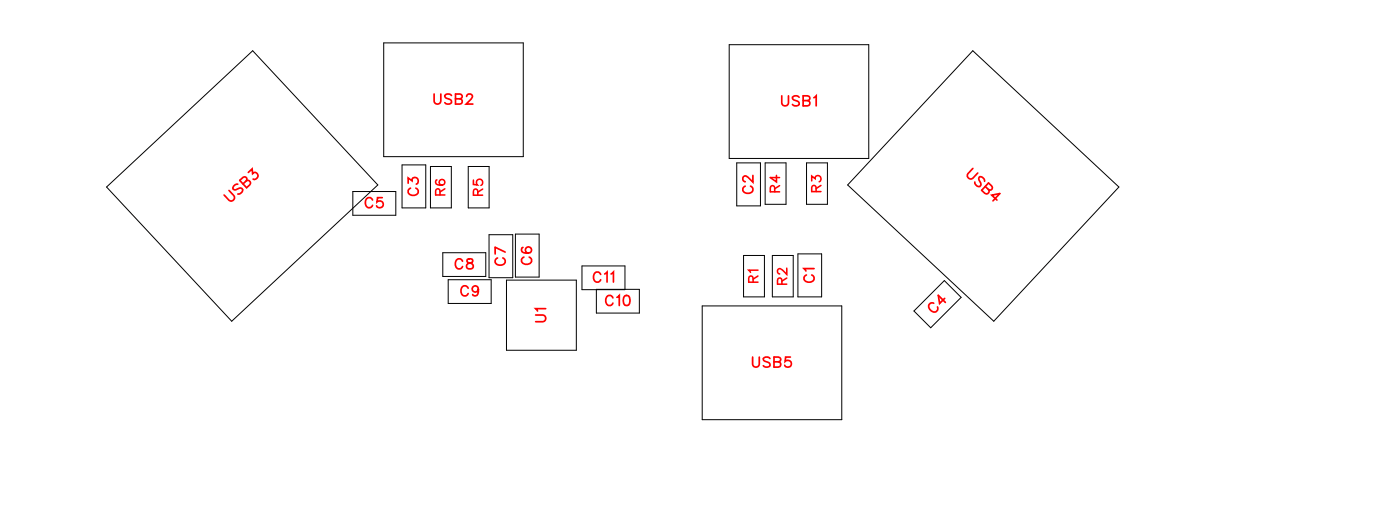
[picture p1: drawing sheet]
<svg xmlns="http://www.w3.org/2000/svg" width="99mm" height="37mm" viewBox="0 0 99 37" stroke-linecap="round" stroke-linejoin="round" font-family="sans-serif">
<g fill="none" stroke="#000" stroke-width=".07">
<path d="M7.5 13.2l10.3-9.6 8.9 9.5-10.3 9.6zM24.9 13.5h3v1.7h-3zM27.1 3h9.8v8.1h-9.8zM28.4 11.6h1.6v3.1h-1.6zM30.4 11.7h1.5v3h-1.5zM31.3 17.8h3v1.7h-3zM31.6 19.7h3.1v1.7h-3.1zM33 11.7h1.5v3h-1.5zM34.5 16.6h1.7v3h-1.7zM35.7 19.8h5v4.9h-5zM36.4 16.5h1.7v3.1h-1.7zM51.5 3.2h9.8v8h-9.8z"/>
<path d="M52 11.5h1.7v3h-1.7zM52.5 18h1.5v2.9h-1.5zM54 11.5h1.5v2.9h-1.5zM54.5 18h1.5v2.9h-1.5zM56.3 17.9h1.7v3h-1.7zM56.9 11.5h1.5v2.9h-1.5zM66.7 19.8l1.1 1.2-2.1 2.1-1.2-1.2zM68.7 3.6l10.3 9.6-8.9 9.5-10.3-9.6zM42.1 20.4v1.7h3v-1.7h-4v-1.6h3v1.6M49.6 21.6h9.8v8h-9.8z"/>
</g>
<g fill="none" stroke="#f00" stroke-width=".12">
<path d="M16.2 13.4l.4 .5-.2 .2h-.2l-.4-.3M16.8 13h-.2l-.2 .3 .2 .1 .4-.1 .1 .1-.1 .2-.2 .1M17.4 12.8v-.2l-.1-.1-.4 .2 .5 .5 .2-.2 .1-.2-.2-.1-.3 .3M17.5 12.2l.3-.3v.4a.24 .24 0 0 1 .4 .1 .24 .24 0 0 1-.3 .2M26.3 14.1a.26 .26 0 0 0-.3-.2 .26 .26 0 0 0-.2 .3v.2a.26 .26 0 0 0 .2 .3 .26 .26 0 0 0 .3-.2M27 13.9h-.4v.4a.25 .25 0 0 1 .4-.1 .25 .25 0 0 1-.1 .4 .25 .25 0 0 1-.3-.1M28.8 12.9v-.3l.3 .2a.24 .24 0 0 1 .4-.2 .24 .24 0 0 1-.1 .4M29 13.3a.26 .26 0 0 0-.2 .3 .26 .26 0 0 0 .3 .2h.1a.26 .26 0 0 0 .3-.2 .26 .26 0 0 0-.2-.3M30.6 6.6v.5l.2 .2 .3-.1v-.6M31.9 6.7l-.2-.1-.3 .1 .1 .2 .3 .2 .1 .1-.2 .1-.3-.1M32.1 7h.5v.2l-.1 .1h-.4v-.7l.5 .1v.2l-.1 .1M32.6 18.4a.26 .26 0 0 0-.3-.1 .26 .26 0 0 0-.2 .2v.2a.26 .26 0 0 0 .2 .3 .26 .26 0 0 0 .3-.2"/>
<path d="M32.9 6.8l.2-.2h.1l.1 .2-.1 .2-.3 .3h.5M33 18.3v.2l.3 .1 .1 .1a.24 .24 0 0 1-.2 .3 .24 .24 0 0 1-.3-.3l.5-.3-.1-.1zM35.1 18.2a.26 .26 0 0 0-.2 .3 .26 .26 0 0 0 .3 .2h.2a.26 .26 0 0 0 .3-.2 .26 .26 0 0 0-.2-.3M35.7 17.8l-.8-.4v.5M36.9 17.5h-.1a.35 .35 0 0 0 .3 .4 .35 .35 0 0 0 .4-.2 .22 .22 0 0 0-.2-.3 .22 .22 0 0 0-.2 .2 .22 .22 0 0 0 .2 .3M37 18.1a.26 .26 0 0 0-.2 .3 .26 .26 0 0 0 .3 .2h.1a.26 .26 0 0 0 .3-.2 .26 .26 0 0 0-.2-.3M42.4 19.4a.26 .26 0 0 0-.3-.2 .26 .26 0 0 0-.2 .3v.1a.26 .26 0 0 0 .2 .3 .26 .26 0 0 0 .3-.2M42.7 19.3l.1-.1v.7M43.1 19.3l.2-.1v.7M52.6 13.1a.26 .26 0 0 0-.2 .3 .26 .26 0 0 0 .3 .2h.2a.26 .26 0 0 0 .2-.2 .26 .26 0 0 0-.1-.3M53.1 12.4v.5l-.3-.4-.2-.1-.2 .1v.2l.2 .1M55.2 6.8v.5l.2 .2 .2-.1v-.6"/>
<path d="M56.4 6.9l-.2-.1-.3 .1 .1 .1 .4 .3v.1l-.2 .1-.3-.1M56.7 7.1l.4 .1 .1 .1-.2 .2h-.3v-.7h.4v.2l-.1 .1M56.9 19.4a.26 .26 0 0 0-.2 .3 .26 .26 0 0 0 .3 .2h.2a.26 .26 0 0 0 .3-.2 .26 .26 0 0 0-.2-.3M57.4 6.9l.2-.1v.7M57.5 19h-.8l.2 .1M68.7 11.9l-.4 .5 .1 .2h.3l.3-.4M69.5 12.8l-.1-.2-.3-.1v.1l.1 .4-.1 .2-.2-.2-.1-.2M69.5 13.2l.3 .3-.1 .2-.2-.1-.2-.2 .5-.5 .2 .4-.1 .1h-.1M70.4 14.1l-.4-.3 .6-.1-.5 .5M33 20.3a.26 .26 0 0 0-.3-.1 .26 .26 0 0 0-.2 .2v.2a.26 .26 0 0 0 .2 .3 .26 .26 0 0 0 .3-.2M33.8 20.4a.22 .22 0 0 1-.3 .2 .22 .22 0 0 1-.1-.3 .22 .22 0 0 1 .3 0l.1 .1a.34 .34 0 0 1-.3 .5l-.1-.1M37.8 22.2h.5l.2 .2-.1 .3h-.6"/>
<path d="M38.5 21.8h-.7l.1 .1M43.3 21a.26 .26 0 0 0-.3-.2 .26 .26 0 0 0-.2 .3v.2a.26 .26 0 0 0 .2 .3 .26 .26 0 0 0 .3-.2M43.5 21l.2-.2v.8M44.1 20.9l.1-.1a.37 .37 0 0 1 .3 .4 .37 .37 0 0 1-.3 .4 .45 .45 0 0 1-.1-.7zM53.1 25.2v.5l.2 .2 .3-.1v-.6M54.3 25.3l-.1-.1-.3 .1v.2l.4 .2v.1l-.1 .1-.3-.1M54.6 25.5l.5 .1v.2l-.2 .1h-.3v-.7l.5 .1v.2h-.2M55.8 25.2h-.4v.3a.25 .25 0 0 1 .4 0 .25 .25 0 0 1-.1 .4 .25 .25 0 0 1-.3-.1M65.9 21.4a.26 .26 0 0 0-.3 .1 .26 .26 0 0 0 0 .3l.1 .1a.26 .26 0 0 0 .4 .1 .26 .26 0 0 0 .1-.3M66.7 21.1l-.4 .3-.1-.6 .5 .5"/>
</g>
<g fill="none" stroke="#f00" stroke-width=".11">
<path d="M30.8 12.7a.32 .32 0 0 0 .2 .4 .32 .32 0 0 0 .4-.2 .2 .2 0 0 0-.2-.2 .2 .2 0 0 0-.2 .1 .2 .2 0 0 0 .2 .3M31.1 13.8l-.1-.4h-.2l-.1 .4h.7M31.4 13.3l-.3 .2M33.4 12.7v.3h.3a.23 .23 0 0 1 0-.3 .23 .23 0 0 1 .3 0 .23 .23 0 0 1-.1 .4M33.7 13.8v-.4h-.2l-.1 .4h.7M34.1 13.3l-.4 .3M53.2 19.9l-.1-.4h-.2l-.1 .4h.7M53.5 19.1h-.7l.2 .1M53.5 19.5l-.3 .2M54.7 13.5l-.1-.3-.2-.1v.4h.6M54.8 12.4v.4l-.4-.3h.6M55 13.1l-.3 .2"/>
<path d="M55.5 18.9v.5l-.5-.4-.1 .2 .1 .1M55.5 19.6l-.3 .2M57.3 12.8v-.4l.2 .2a.22 .22 0 0 1 .4-.2 .22 .22 0 0 1-.1 .4M57.6 13.5v-.4h-.3v.4h.6M57.9 13.1l-.3 .2M55.2 20.1v-.4l-.3-.1v.5h.6"/>
</g>
<g font-size="1.2" fill="#fff">
<text x="30.6" y="7.6">USB2</text>
<text x="55.1" y="7.8">USB1</text>
<text x="16.5" y="14.5" transform="rotate(-43 16.5 14.5)">USB3</text>
<text x="25.7" y="15">C5</text>
<text x="29.8" y="13.8" transform="rotate(-90 29.8 13.8)">C3</text>
<text x="53.4" y="13.7" transform="rotate(-90 53.4 13.7)">C2</text>
<text x="67.9" y="12.6" transform="rotate(43 67.9 12.6)">USB4</text>
<text x="32.1" y="19.3">C8</text>
<text x="32.5" y="21.2">C9</text>
<text x="36" y="18.8" transform="rotate(-90 36 18.8)">C7</text>
<text x="37.8" y="18.7" transform="rotate(-90 37.8 18.7)">C6</text>
<text x="38.8" y="22.8" transform="rotate(-90 38.8 22.8)">U1</text>
<text x="41.8" y="20.2">C11</text>
<text x="42.7" y="21.9">C10</text>
<text x="57.8" y="20" transform="rotate(-90 57.8 20)">C1</text>
<text x="66.1" y="22.4" transform="rotate(-45 66.1 22.4)">C4</text>
<text x="53.1" y="26.2">USB5</text>
</g>
<g font-size="1.1" fill="#fff">
<text x="31.7" y="13.8" transform="rotate(-90 31.7 13.8)">R6</text>
<text x="34.3" y="13.8" transform="rotate(-90 34.3 13.8)">R5</text>
<text x="55.3" y="13.6" transform="rotate(-90 55.3 13.6)">R4</text>
<text x="58.2" y="13.6" transform="rotate(-90 58.2 13.6)">R3</text>
<text x="53.8" y="20" transform="rotate(-90 53.8 20)">R1</text>
<text x="55.8" y="20.1" transform="rotate(-90 55.8 20.1)">R2</text>
</g>
</svg>
